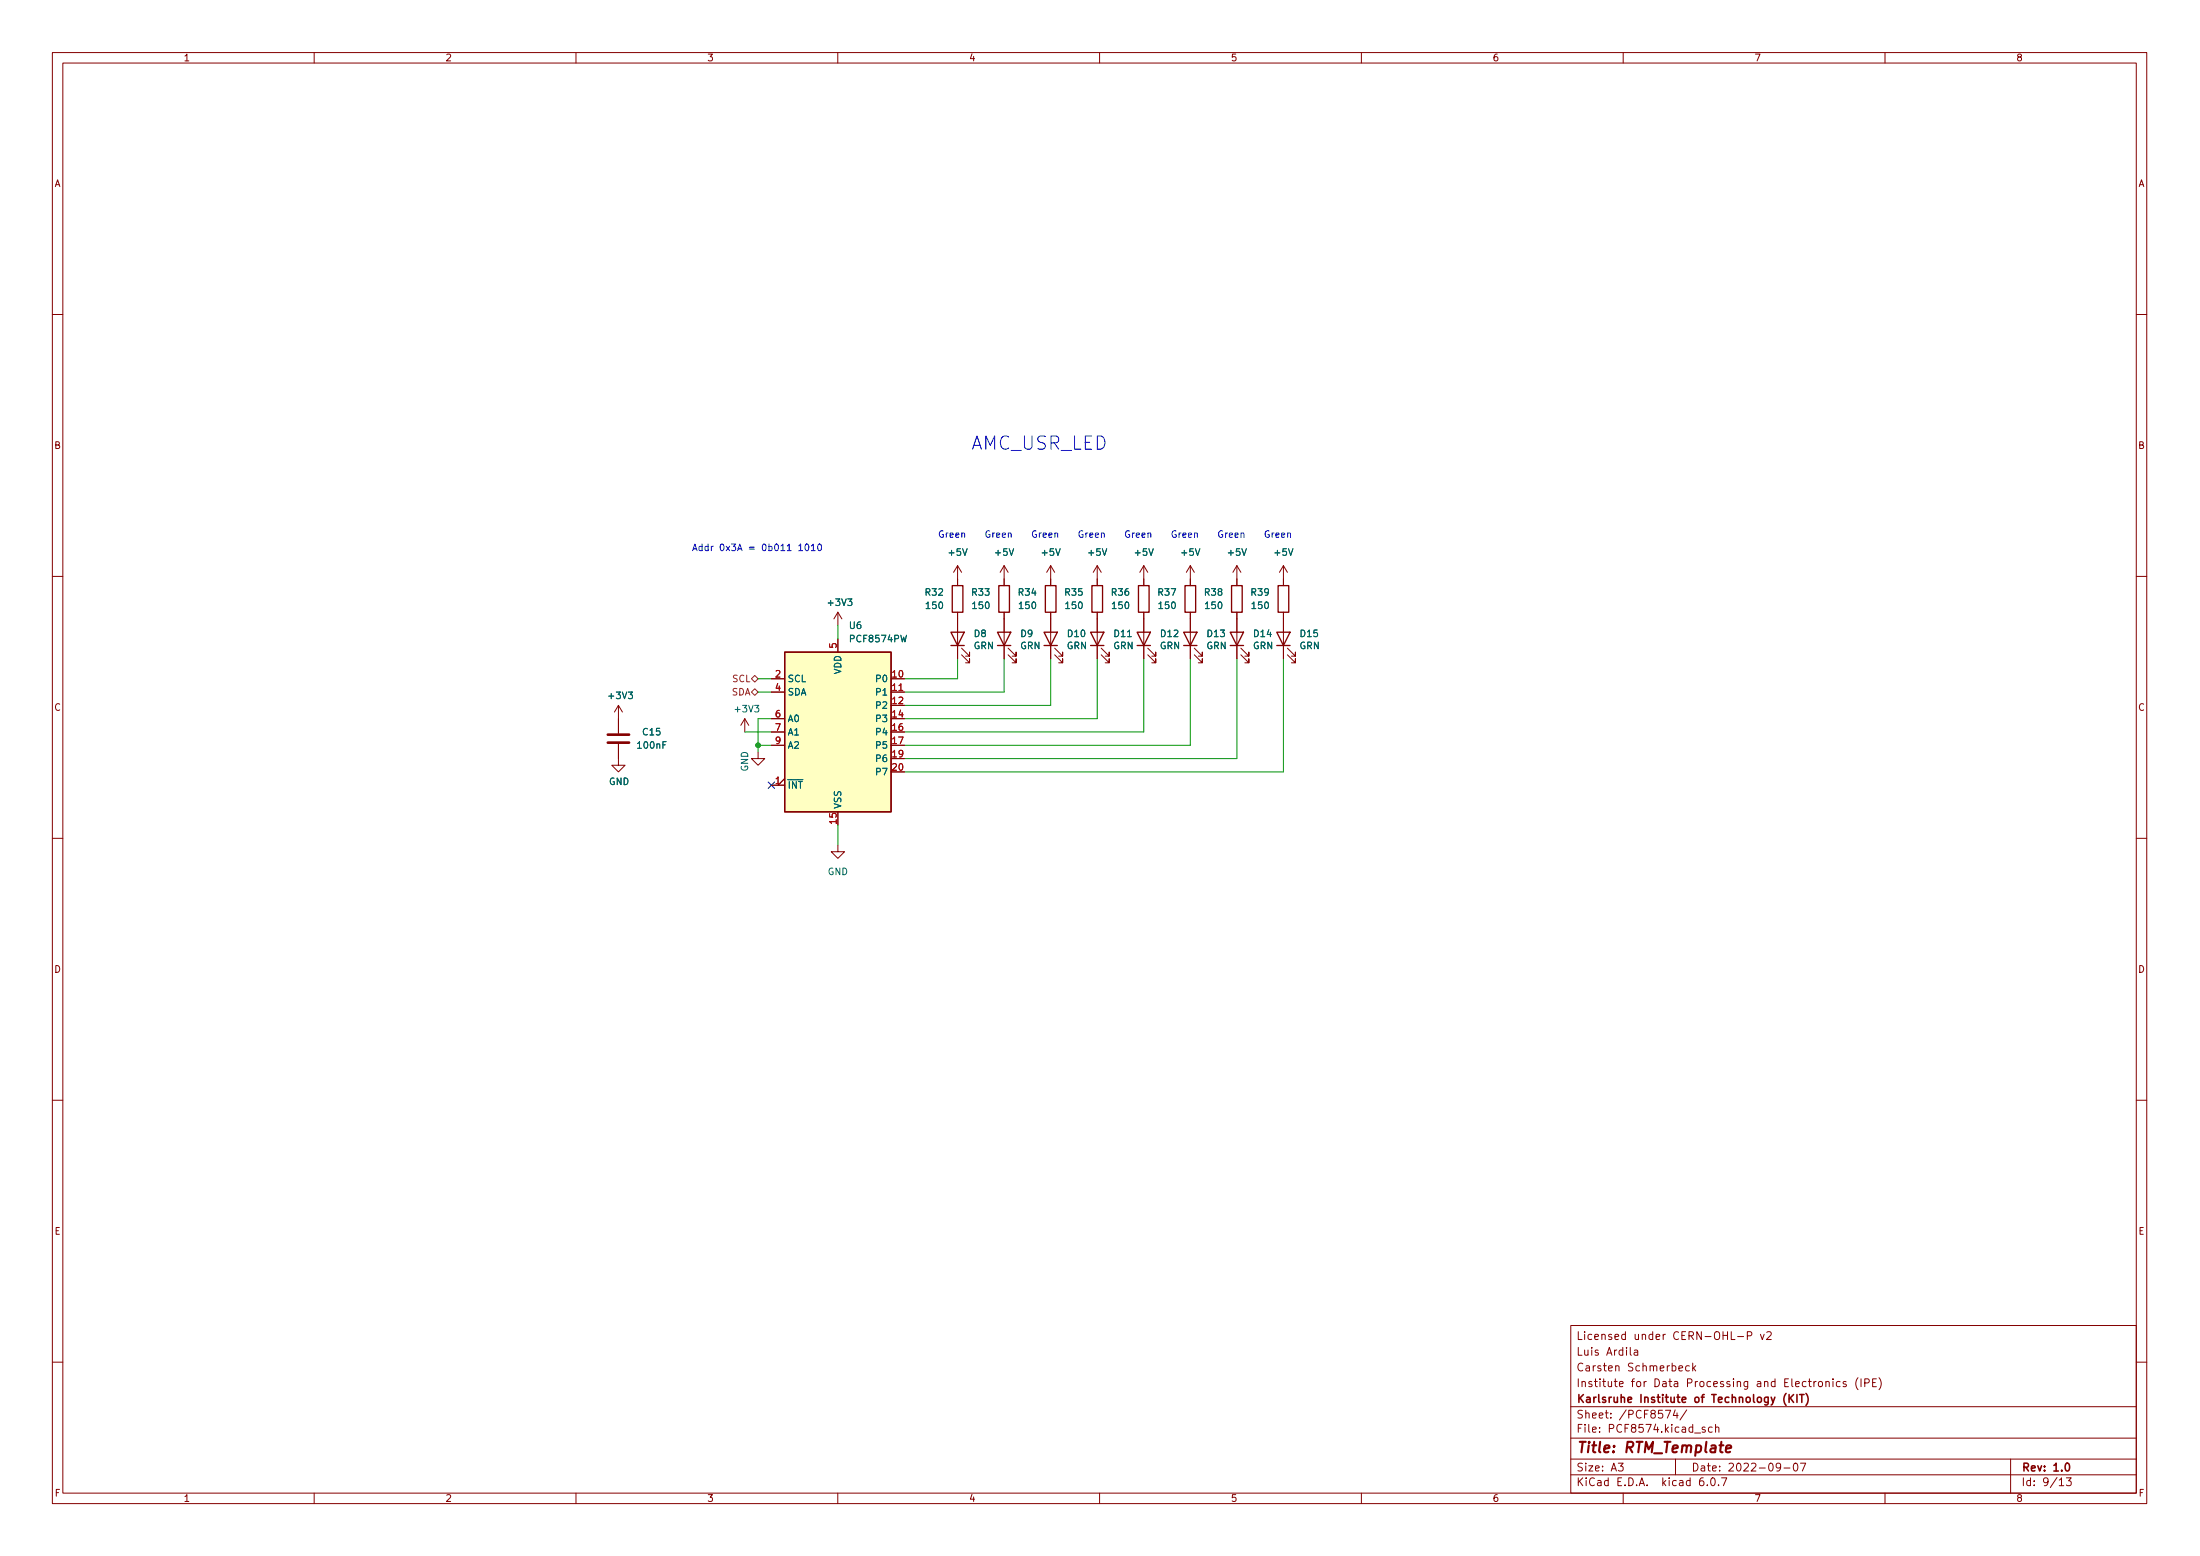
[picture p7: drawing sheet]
<svg xmlns="http://www.w3.org/2000/svg" width="420mm" height="297mm" viewBox="0 0 420 297" stroke-linecap="round" stroke-linejoin="round" font-family="sans-serif">
<g fill="none" stroke="#840000" stroke-width=".19">
<path d="M10 10h400v277h-400zM12 12h396v273h-396zM60 10v2M110 10v2M160 10v2M210 10v2M260 10v2M310 10v2M360 10v2M10 60h2M408 60h2M10 110h2"/>
<path d="M160 116.9l-.7 1.2M160 116.9v2.5M160 116.9l.8 1.2M182.9 108v3.8M182.9 116.9v8.9M182.9 108l-.8 1.3M182.9 108l.7 1.3M191.8 108l-.8 1.3M191.8 108v3.8M191.8 116.9v8.9M191.8 108l.7 1.3M200.7 108v3.8"/>
<path d="M200.7 116.9v8.9M200.7 108l-.8 1.3M200.7 108l.7 1.3M209.5 108v3.8M209.5 116.9v8.9M209.5 108l-.7 1.3M209.5 108l.8 1.3M218.4 108v3.8M218.4 116.9v8.9M218.4 108l-.7 1.3M218.4 108l.8 1.3M227.3 108v3.8"/>
<path d="M227.3 116.9v8.9M227.3 108l-.7 1.3M227.3 108l.8 1.3M236.2 108v3.8M236.2 116.9v8.9M236.2 108l-.7 1.3M236.2 108l.8 1.3M245.1 108l-.8 1.3M245.1 108v3.8M245.1 116.9v8.9M245.1 108l.8 1.3M408 110h2"/>
<path d="M118.1 134.7l-.8 1.2M118.1 134.7v5.3M118.1 134.7l.8 1.2M142.2 137.2l-.7 1.3M142.2 137.2v2.5M142.2 137.2l.8 1.3M147.3 132.1h2.6M147.3 129.6h2.6M147.3 137.2h2.6M147.3 139.7h2.6M160 122v2.5M170.2 132.1h2.5"/>
<path d="M183.6 125l1.6 1.5v-.7v.7h-.8M183.6 123.7l1.6 1.6v-.8v.8h-.8M192.5 125l1.6 1.5v-.7v.7h-.8M192.5 123.7l1.6 1.6v-.8v.8h-.8M201.4 125l1.5 1.5v-.7v.7h-.7M201.4 123.7l1.5 1.6v-.8v.8h-.7M210.3 125l1.5 1.5v-.7v.7h-.7M210.3 123.7l1.5 1.6v-.8v.8h-.7M219.2 125l1.5 1.5v-.7v.7h-.7M219.2 123.7l1.5 1.6v-.8v.8h-.7M228.1 125l1.5 1.5v-.7v.7h-.7M228.1 123.7l1.5 1.6v-.8v.8h-.7"/>
<path d="M237 125l1.5 1.5v-.7v.7h-.8M237 123.7l1.5 1.6v-.8v.8h-.8M245.9 125l1.5 1.5v-.7v.7h-.8M245.9 123.7l1.5 1.6v-.8v.8h-.8M118.1 142v4.1h1.3l-1.3 1.3-1.3-1.3h1.3M144.8 143.5v1.3h1.2l-1.2 1.3-1.3-1.3h1.3M147.3 149.9h2.6M147.3 142.3h2.6M149.9 148.6l-1.3 1.3M10 160h2M160 161.3v1.3h1.3l-1.3 1.3-1.3-1.3h1.3M408 160h2"/>
<path d="M10 210h2M408 210h2M300 253h108v32h-108zM311.4 257.2v1.3l.2 .2M312.1 257.8h.6l.1 .9M312.8 258.1h-.5a.29 .29 0 0 0-.2 .3 .29 .29 0 0 0 .2 .3l.5-.1M331.9 255.1h1.1M333.7 255l.7-.1 .2-.2-.1-.3-.2-.2h-.6v1.5M336.2 254.7l.4 1 .3-1M337.4 254.4l.6-.2 .2 .2 .1 .2-.9 1.1h.9M10 260h2M300 278.5h108"/>
<path d="M300 274.5h108M300 268.5h108M309.1 279.3h.9l-.5 .6 .4 .1v.7l-.2 .1-.6-.1M318.1 269.2h1l-.7 1.5M319.9 269.1l-.3 1.1h.9M320 278.5v3M320.3 269.7v1M320.6 261.2l.8-.1-.1-.3-.4-.1-.3 .2 .1 .7h.6M322.1 269.1l-1.2 2M322.6 260.8l-.4-.1-.3 .3 .2 .6h.5M323.3 260.2v1.5M323.4 261.1l.4 .6"/>
<path d="M323.8 260.7l-.5 .6M325.6 272.5l-.3-.1-.2 .2v.2l.5 .2v.3h-.5M327 272.5l-.4-.1-.3 .3 .1 .6h.6M327.6 272.6l.3-.2 .3 .1 .1 .9M327.6 271.9v1.5M340.1 280l-.3 .2h-.3l-.3-.2 .2-.6 .4-.1 .2 .2a.99 .99 0 0 1-.4 1.3h-.2M342.7 279.4l.2-.1a.8 .8 0 0 1 .5 .8 .8 .8 0 0 1-.5 .7 1 1 0 0 1-.2-1.4zM343.8 279.3h1.1l-.7 1.5M347.4 263.8l.4-.1 .3 .3v.4l-.3 .3-.4-.1-.1-.2zM348.7 263.9l.2-.2 .4 .1 .1 .9M348.7 263.7v1M350.1 263.2v.2"/>
<path d="M350.1 263.7v1M351.4 263.8l-.4-.1-.3 .3 .2 .6h.5M352.6 263.8l-.4-.1-.2 .2 .1 .2 .5 .2v.3h-.6M354.9 263a1.72 1.72 0 0 0 0 2.3M355.4 263.2v1.5M356.1 264l.7-.1 .2-.2-.1-.3-.2-.2h-.6v1.5M357.6 263.9h.5M358.4 263.2h-.8v1.5h.8M358.9 263a1.72 1.72 0 0 1 0 2.3M384 278.5v6.5M408 260h2M60 285v2"/>
<path d="M110 285v2M160 285v2M210 285v2M260 285v2M300 281.5h108M310 285v2M325.3 282.1a.59 .59 0 0 0-.7 .7v.5l.1 .2 .4 .1 .3-.1v-.5l-.1-.2-.4-.1-.3 .3M326.1 283.5v.1M326.8 282.3l.3-.2a.8 .8 0 0 1 .5 .8 .8 .8 0 0 1-.5 .7l-.3-.1-.1-.5zM328.2 283.5v.1M328.8 282.1h1l-.7 1.5M340.7 280.2h1.2"/>
<path d="M360 285v2M393.3 282.5l.4-.4v1.5M393.3 283.6h.8M394.6 282.1h1l-.5 .6 .4 .1v.7l-.2 .1-.7-.1"/>
</g>
<path d="M341.1 266a1.73 1.73 0 0 0 0 2.3M341.7 266.2v1.5M341.9 266.9l.6 .8M342.5 266.2l-.8 .9M343.2 266.2v1.5M343.7 266.2h.8M344.1 266.2v1.5M344.9 266a1.73 1.73 0 0 1 0 2.3M394.6 279.4l.2-.1a.8 .8 0 0 1 .5 .8 .8 .8 0 0 1-.5 .7 1 1 0 0 1-.2-1.4z" fill="none" stroke="#840000" stroke-width=".3"/>
<path d="M329.6 276.6l1-.2v-.4l-.6-.1-.3 .3v.9h.7" fill="none" stroke="#840000" stroke-width=".4"/>
<g fill="none" stroke="#840000" stroke-width=".25">
<path d="M181.9 111.8h2v5.1h-2zM190.8 111.8h2v5.1h-2zM199.6 111.8h2.1v5.1h-2.1zM208.5 111.8h2.1v5.1h-2.1zM217.4 111.8h2.1v5.1h-2.1zM226.3 111.8h2v5.1h-2zM235.2 111.8h2v5.1h-2zM244.1 111.8h2v5.1h-2zM149.9 124.5h20.3v30.5h-20.3zM181.6 120.7h2.5l-1.2 2.5zM181.6 123.2h2.5M190.5 120.7h2.5l-1.2 2.5z"/>
<path d="M190.5 123.2h2.5M199.4 120.7h2.5l-1.2 2.5zM199.4 123.2h2.5M208.3 120.7h2.5l-1.3 2.5zM208.3 123.2h2.5M217.2 120.7h2.5l-1.3 2.5zM217.2 123.2h2.5M226.1 120.7h2.5l-1.3 2.5zM226.1 123.2h2.5M234.9 120.7h2.6l-1.3 2.5zM234.9 123.2h2.6M243.8 120.7h2.6l-1.3 2.5z"/>
<path d="M243.8 123.2h2.6"/>
</g>
<path d="M149.9 124.5h20.3v30.5h-20.3z" fill="#ffffc2" stroke="#ffffc2" stroke-width=".19"/>
<path d="M116.1 141.8h4M116.1 140.2h4" fill="none" stroke="#840000" stroke-width=".51"/>
<path d="M143.5 132.1l.6-.6 .7 .6-.7 .7zM143.5 129.6l.6-.7 .7 .7-.7 .6z" fill="none" stroke="#725600" stroke-width=".19"/>
<path d="M152.5 104.2l.4-.3v1.2M152.5 105.1h.8M153.9 104l.1-.1a.68 .68 0 0 1 .5 .6 .68 .68 0 0 1-.5 .6l-.3-.5zM155 104.2l.3-.3v1.2M155 105.1h.7M156.3 104l.2-.1a.68 .68 0 0 1 .4 .6 .68 .68 0 0 1-.4 .6l-.3-.5z" fill="none" stroke="#0000c2" stroke-width=".19"/>
<g fill="none" stroke="#009600" stroke-width=".19">
<path d="M160 119.4v2.6M142.2 139.7h5.1M144.8 132.1h2.5M144.8 129.6h2.5M147.3 137.2h-2.5v6.3M182.9 125.8v3.8h-10.2M191.8 125.8v6.3h-19.1M200.7 125.8v8.9h-28M209.5 125.8v11.4h-36.8M218.4 125.8v13.9h-45.7M227.3 125.8v16.5h-54.6M236.2 125.8v19h-63.5"/>
<path d="M245.1 125.8v21.6h-72.4M144.8 142.3h2.5M160 157.5v3.8"/>
</g>
<path d="M146.7 149.3l1.2 1.2M147.9 149.3l-1.2 1.2" fill="none" stroke="#000084" stroke-width=".19"/>
<circle cx="144.8" cy="142.3" r=".46" fill="#009600" stroke="#009600" stroke-width=".19"/>
<text font-size="3.5" fill="#0000c2" x="185.4" y="85.9">AMC_USR_LED</text>
<text font-size="2.8" fill="#840000" x="301" y="277.3">Title: RTM_Template</text>
<g font-size="2.1" fill="#840000">
<text x="301" y="255.8">Licensed under CERN-OHL-P v2</text>
<text x="301" y="261.8">Carsten Schmerbeck</text>
<text x="301" y="258.8">Luis Ardila</text>
<text x="301" y="267.8">Karlsruhe Institute of Technology (KIT)</text>
<text x="301" y="264.8">Institute for Data Processing and Electronics (IPE)</text>
<text x="301" y="273.5">File: PCF8574.kicad_sch</text>
<text x="301" y="270.8">Sheet: /PCF8574/</text>
<text x="301" y="280.9">Size: A3</text>
<text x="323" y="280.9">Date: 2022-09-07</text>
<text x="386" y="280.9">Rev: 1.0</text>
<text x="301" y="283.7">KiCad E.D.A. kicad 6.0.7</text>
<text x="386" y="283.7">Id: 9/13</text>
</g>
<g font-size="1.8" fill="#840000">
<text x="35" y="11.7">1</text>
<text x="85" y="11.7">2</text>
<text x="135" y="11.7">3</text>
<text x="185" y="11.7">4</text>
<text x="235" y="11.7">5</text>
<text x="285" y="11.7">6</text>
<text x="335" y="11.7">7</text>
<text x="385" y="11.7">8</text>
<text x="10.3" y="35.7">A</text>
<text x="408.3" y="35.7">A</text>
<text x="10.3" y="85.7">B</text>
<text x="408.3" y="85.7">B</text>
<text x="10.3" y="135.7">C</text>
<text x="408.3" y="135.7">C</text>
<text x="10.3" y="185.7">D</text>
<text x="408.3" y="185.7">D</text>
<text x="10.4" y="235.7">E</text>
<text x="408.4" y="235.7">E</text>
<text x="10.4" y="285.7">F</text>
<text x="35" y="286.7">1</text>
<text x="85" y="286.7">2</text>
<text x="135" y="286.7">3</text>
<text x="185" y="286.7">4</text>
<text x="235" y="286.7">5</text>
<text x="285" y="286.7">6</text>
<text x="335" y="286.7">7</text>
<text x="385" y="286.7">8</text>
<text x="408.4" y="285.7">F</text>
</g>
<g font-size="1.8" fill="#0000c2">
<text x="132.1" y="105.2">Addr 0x3A = 0b011 1010</text>
<text x="179.1" y="102.6">Green</text>
<text x="188" y="102.6">Green</text>
<text x="196.8" y="102.6">Green</text>
<text x="205.7" y="102.6">Green</text>
<text x="214.6" y="102.6">Green</text>
<text x="223.5" y="102.6">Green</text>
<text x="232.4" y="102.6">Green</text>
<text x="241.3" y="102.6">Green</text>
</g>
<g font-size="1.8" fill="#006464">
<text x="181.3" y="106.1">+5V</text>
<text x="190.2" y="106.1">+5V</text>
<text x="199.1" y="106.1">+5V</text>
<text x="208" y="106.1">+5V</text>
<text x="216.8" y="106.1">+5V</text>
<text x="225.7" y="106.1">+5V</text>
<text x="234.6" y="106.1">+5V</text>
<text x="243.5" y="106.1">+5V</text>
<text x="176.8" y="113.7">R32</text>
<text x="185.7" y="113.7">R33</text>
<text x="194.6" y="113.7">R34</text>
<text x="203.5" y="113.7">R35</text>
<text x="212.4" y="113.7">R36</text>
<text x="221.2" y="113.7">R37</text>
<text x="230.1" y="113.7">R38</text>
<text x="239" y="113.7">R39</text>
<text x="158.3" y="115.7">+3V3</text>
<text x="177" y="116.2">150</text>
<text x="185.9" y="116.2">150</text>
<text x="194.8" y="116.2">150</text>
<text x="203.6" y="116.2">150</text>
<text x="212.5" y="116.2">150</text>
<text x="221.4" y="116.2">150</text>
<text x="230.3" y="116.2">150</text>
<text x="239.2" y="116.2">150</text>
<text x="162.3" y="120.1">U6</text>
<text x="162.6" y="122.6">PCF8574PW</text>
<text x="185.9" y="123.9">GRN</text>
<text x="186.1" y="121.6">D8</text>
<text x="194.8" y="123.9">GRN</text>
<text x="195" y="121.6">D9</text>
<text x="203.7" y="123.9">GRN</text>
<text x="204" y="121.6">D10</text>
<text x="212.6" y="123.9">GRN</text>
<text x="212.8" y="121.6">D11</text>
<text x="221.5" y="123.9">GRN</text>
<text x="221.7" y="121.6">D12</text>
<text x="230.4" y="123.9">GRN</text>
<text x="230.6" y="121.6">D13</text>
<text x="239.3" y="123.9">GRN</text>
<text x="239.5" y="121.6">D14</text>
<text x="248.2" y="123.9">GRN</text>
<text x="248.4" y="121.6">D15</text>
<text x="150.4" y="130.2">SCL</text>
<text x="160.7" y="128.7" transform="rotate(-90 160.7 128.7)">VDD</text>
<text x="167.5" y="130.2">P0</text>
<text x="116.4" y="133.4">+3V3</text>
<text x="140.5" y="136">+3V3</text>
<text x="150.4" y="132.8">SDA</text>
<text x="150.4" y="137.8">A0</text>
<text x="167.5" y="132.8">P1</text>
<text x="167.5" y="135.3">P2</text>
<text x="167.5" y="137.8">P3</text>
<text x="121.9" y="142.9">100nF</text>
<text x="122.8" y="140.4">C15</text>
<text x="150.4" y="140.4">A1</text>
<text x="150.4" y="142.9">A2</text>
<text x="167.5" y="140.4">P4</text>
<text x="167.5" y="142.9">P5</text>
<text x="116.3" y="149.8">GND</text>
<text x="142.9" y="147.3" transform="rotate(-90 142.9 147.3)">GND</text>
<text x="167.5" y="145.5">P6</text>
<text x="167.5" y="148">P7</text>
<text x="150.4" y="150.5">~{INT}</text>
<text x="160.7" y="154.5" transform="rotate(-90 160.7 154.5)">VSS</text>
<text x="158.1" y="167">GND</text>
</g>
<g font-size="1.8" fill="#a90000">
<text x="159.8" y="123.7" transform="rotate(-90 159.8 123.7)">5</text>
<text x="148.1" y="129.3">2</text>
<text x="148.1" y="131.9">4</text>
<text x="170.5" y="129.3">10</text>
<text x="170.5" y="131.9">11</text>
<text x="148.1" y="136.9">6</text>
<text x="170.5" y="134.4">12</text>
<text x="170.5" y="136.9">14</text>
<text x="148.1" y="139.5">7</text>
<text x="148.1" y="142">9</text>
<text x="170.5" y="139.5">16</text>
<text x="170.5" y="142">17</text>
<text x="148.1" y="149.6">1</text>
<text x="170.5" y="144.6">19</text>
<text x="170.5" y="147.1">20</text>
<text x="159.8" y="157.2" transform="rotate(-90 159.8 157.2)">15</text>
</g>
<g font-size="1.8" fill="#725600">
<text x="139.9" y="130.2">SCL</text>
<text x="139.7" y="132.8">SDA</text>
</g>
</svg>
